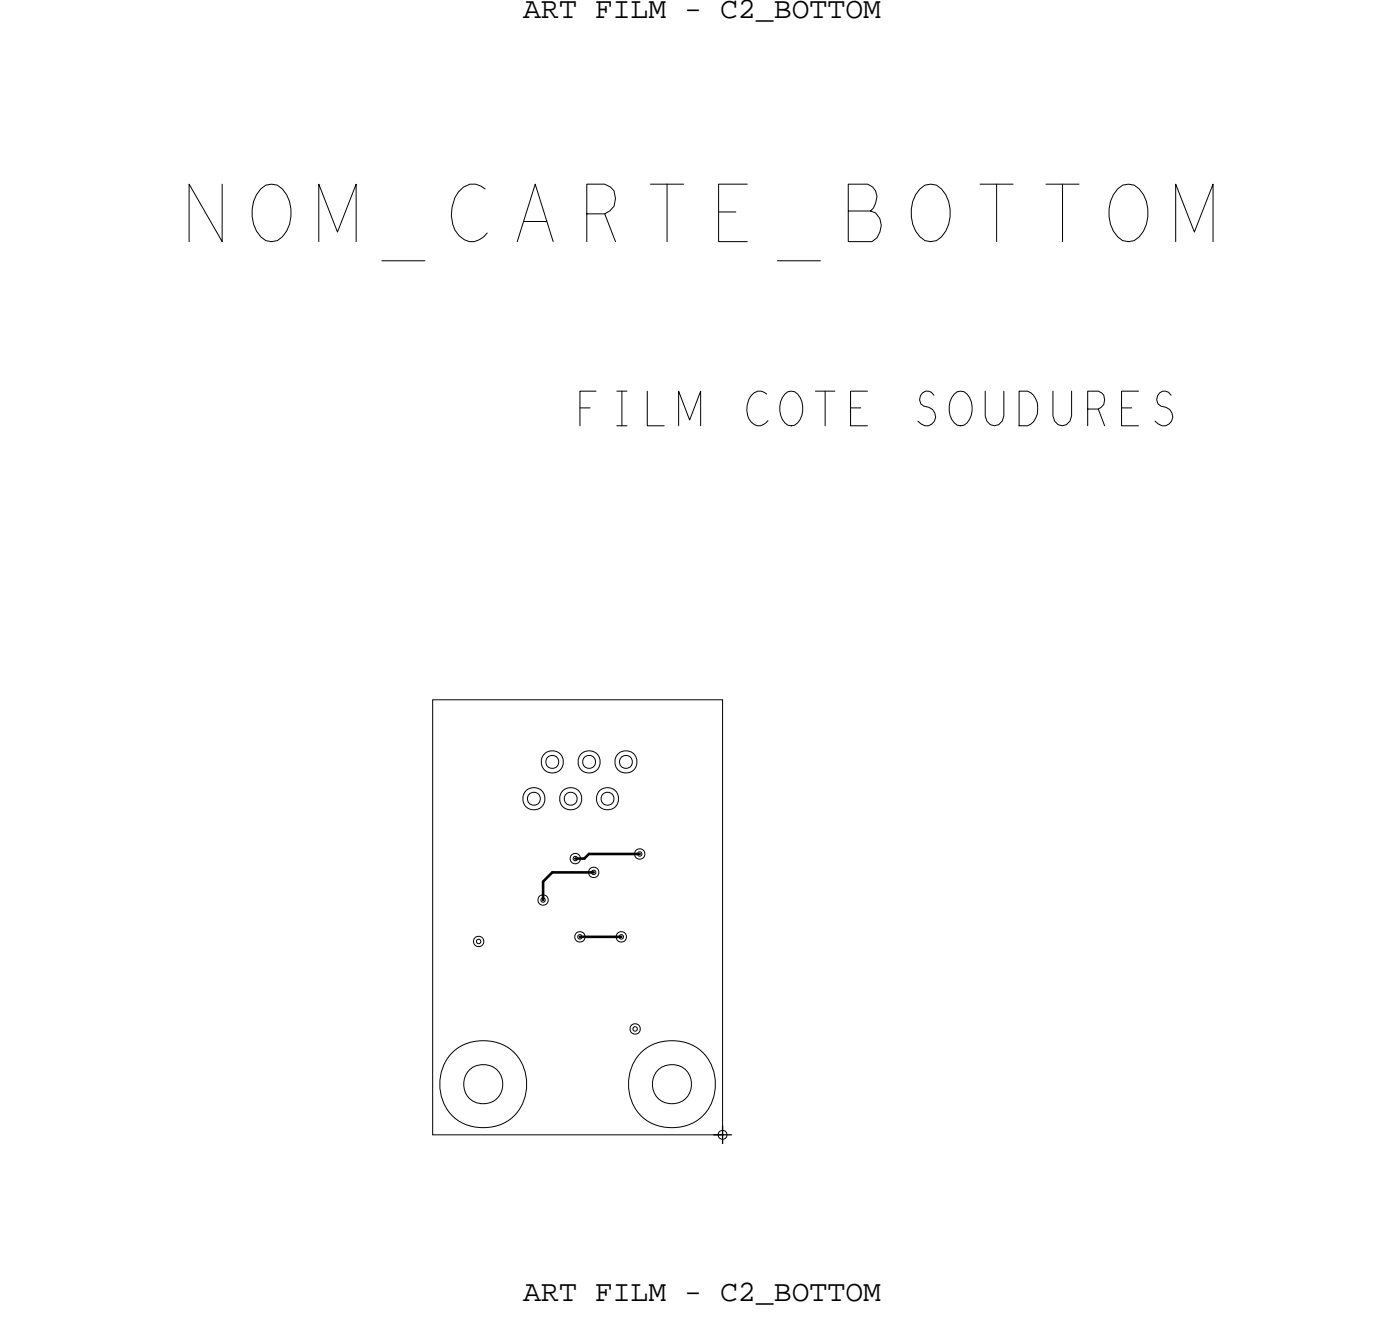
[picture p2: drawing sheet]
<svg xmlns="http://www.w3.org/2000/svg" width="97mm" height="91mm" viewBox="0 0 97 91" stroke-linecap="round" stroke-linejoin="round" font-family="sans-serif">
<!-- layer: Board Outline -->
<path d="M29.8 48.3h20v30h-20z" fill="none" stroke="#000" stroke-width=".07"/>
<!-- layer: Nets -->
<g fill="none" stroke="#000" stroke-width=".07">
<path d="M39.4 59l.3-.1 .3 .1v.2v.3l-.3 .1-.3-.1-.1-.3zM39.6 59.1h.1h.1v.2l-.1 .1-.1-.1zM40.7 59.9l.3-.1 .2 .1 .1 .3-.1 .2-.2 .1-.3-.1-.1-.2zM43.9 58.6l.2-.1 .3 .1 .1 .3-.1 .2-.3 .1-.2-.1-.1-.2zM44 58.8l.1-.1 .2 .1v.2h-.2h-.1zM32.8 64.7l.2-.1 .3 .1 .1 .2-.1 .3-.3 .1-.2-.1-.1-.3zM32.9 64.8h.1h.2v.2l-.2 .1-.1-.1zM37.2 61.8l.3-.1 .2 .1 .1 .3-.1 .2-.2 .1-.3-.1-.1-.2zM37.3 62l.2-.1 .1 .1v.1l-.1 .1-.2-.1zM39.7 64.4l.3-.2 .3 .2 .1 .2-.1 .2-.3 .2-.3-.2-.1-.2zM39.9 64.5h.1h.1v.2l-.1 .1-.1-.1zM40.8 60.1l.2-.1 .1 .1v.1l-.1 .1-.2-.1z"/>
<path d="M42.6 64.4l.3-.2 .2 .2 .1 .2-.1 .2-.2 .2-.3-.2-.1-.2zM42.7 64.5h.2h.1v.2l-.1 .1-.2-.1zM43.5 70.7l.3-.1 .3 .1 .1 .3-.1 .2-.3 .1-.3-.1v-.2zM43.7 70.9l.1-.1 .2 .1v.1l-.2 .1-.1-.1z"/>
<circle cx="36.8" cy="55.1" r=".45"/>
<circle cx="36.8" cy="55.1" r=".77"/>
<circle cx="38.1" cy="52.5" r=".45"/>
<circle cx="38.1" cy="52.5" r=".77"/>
<circle cx="39.4" cy="55.1" r=".45"/>
<circle cx="39.4" cy="55.1" r=".77"/>
<circle cx="40.6" cy="52.5" r=".45"/>
<circle cx="40.6" cy="52.5" r=".77"/>
<circle cx="41.9" cy="55.1" r=".45"/>
<circle cx="41.9" cy="55.1" r=".77"/>
<circle cx="43.2" cy="52.5" r=".45"/>
<circle cx="43.2" cy="52.5" r=".77"/>
<circle cx="33.3" cy="74.8" r="1.36"/>
<circle cx="33.3" cy="74.8" r="3"/>
<circle cx="46.3" cy="74.8" r="1.36"/>
<circle cx="46.4" cy="74.8" r="3"/>
</g>
<path d="M39.7 59.2h.6zM40.6 58.9h3.5zM40.6 58.9l-.3 .3zM37.5 60.8l.6-.6zM37.5 60.8v1.3zM38.1 60.2h2.9zM40 64.6h2.9z" fill="none" stroke="#000" stroke-width=".18"/>
<!-- layer: Drawing Origin -->
<path d="M49.6 78h.2h.3l.1 .3-.1 .2-.3 .1-.2-.1-.1-.2z" fill="none" stroke="#000" stroke-width=".07"/>
<path d="M49.2 78.3h1.3M49.8 77.6v1.3" fill="none" stroke="#000" stroke-width=".09"/>
<text font-size="6.7" x="12.7" y="16.7">NOM_CARTE_BOTTOM</text>
<text font-size="4" x="39.7" y="29.4">FILM COTE SOUDURES</text>
<g font-size="2.1">
<text x="36.1" y="1.2">ART FILM - C2_BOTTOM</text>
<text x="36.1" y="89.7">ART FILM - C2_BOTTOM</text>
</g>
</svg>
